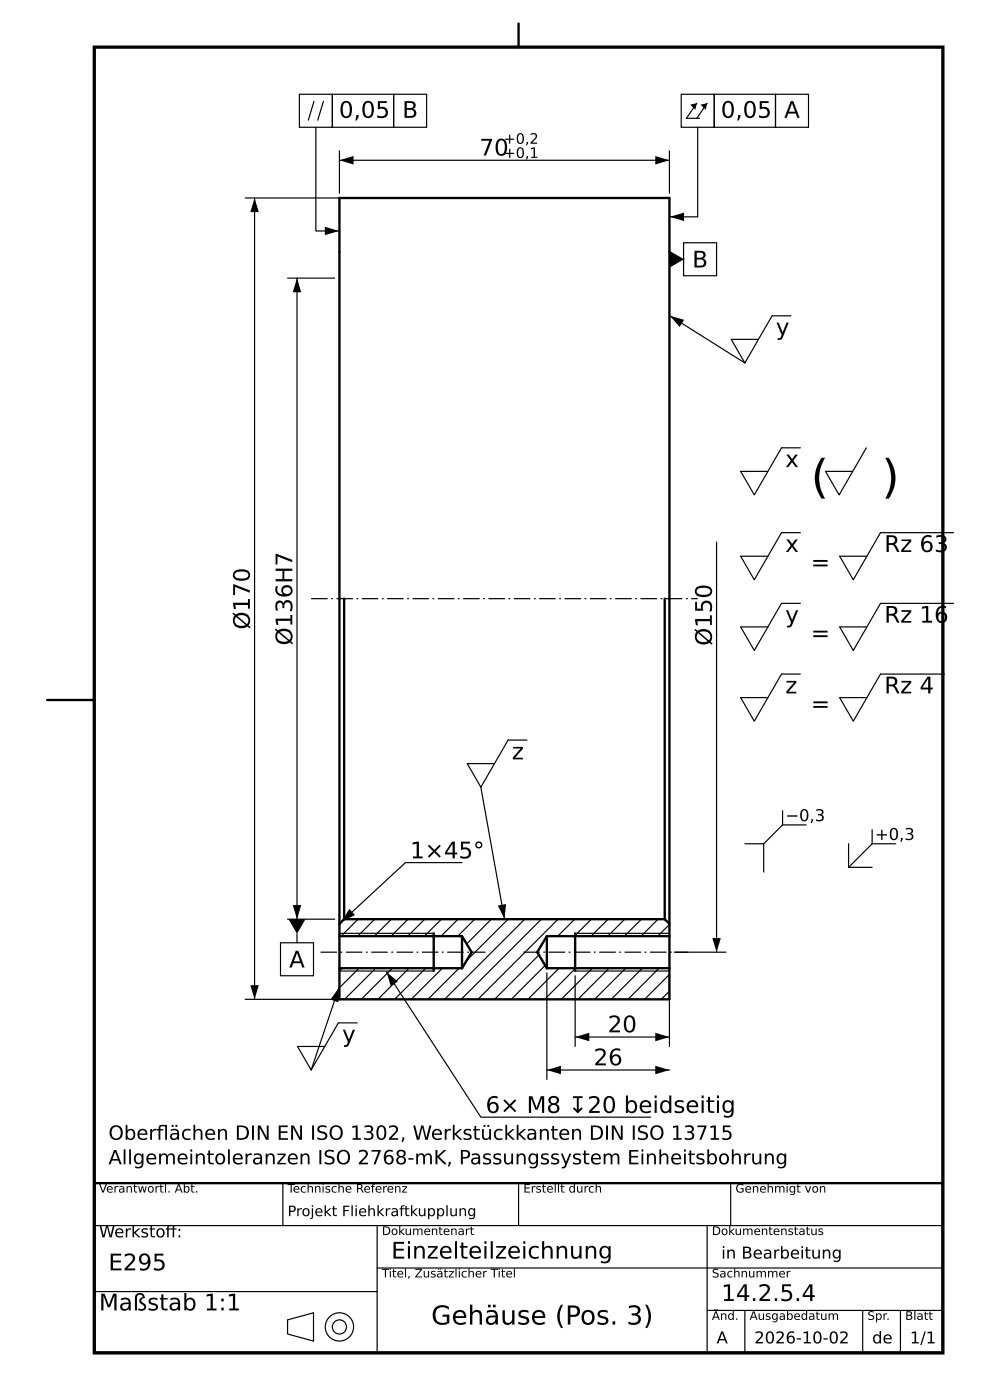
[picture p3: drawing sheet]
<svg xmlns="http://www.w3.org/2000/svg" width="210mm" height="297mm" viewBox="0 0 210 297" stroke-linecap="round" stroke-linejoin="round" font-family="sans-serif">
<path d="M20 10h180v277h-180z" fill="none" stroke="#000" stroke-width=".7" stroke-linecap="butt"/>
<g fill="#000">
<path d="M72 34l3-.9v1.8zM139 33.1l3 .9-3 .9zM146.4 22.2l1.4-.3-.3 1.4zM148.6 22.2l1.4-.3-.3 1.4zM54 42l.9 3h-1.8zM63 59l.9 3h-1.8zM68.9 48.1l3 .9-3 .9zM142 53.2l3.1 1.8-3.1 1.8zM142.1 46l3-.9v1.8zM142.1 67l3 .8-.9 1.6zM62.1 192h1.8l-.9 3zM61.2 195h3.6l-1.8 3.1z"/>
<path d="M74.1 192.8l1.2 1.3-2.8 1.4zM105.6 192.1l1.8-.3-.4 3.1zM53.1 209h1.8l-.9 3zM71.9 209.5l-.1 3.1-1.7-.5zM82 206.2l2.4 2-1.5 1zM151.1 199h1.8l-.9 3zM116 227l3-.9v1.8zM122 220l3-.9v1.8zM139 219.1l3 .9-3 .9zM139 226.1l3 .9-3 .9z"/>
</g>
<g fill="none" stroke="#000" stroke-width=".25">
<path d="M63.5 20h7v7h-7zM66.6 21.5l-1.2 4M67 27v22h4.9M68.6 21.5l-1.2 4M70.5 20h13v7h-13zM72 32v9M72 34h70M83.5 20h7v7h-7zM142 32v9M144.5 20h7v7h-7zM147.8 21.9l-2.2 3.2h2.8M148 27v19h-5.9"/>
<path d="M150 21.9l-2.2 3.2M151.5 20h13v7h-13zM164.5 20h7v7h-7zM52 42h29M54 42v170M61 59h10M63 59v136M145 51.5h7v7h-7zM145 55h.1M142.1 67l15.9 10M167.8 67h-4l-5.8 10-2.9-5h5.8M169.8 95h-4l-5.8 10-2.9-5h5.8"/>
<path d="M183.8 95l-5.8 10-2.9-5h5.8M152 115v87M169.8 113h-4l-5.8 10-2.9-5h5.8M202.3 113h-15.5l-5.8 10-2.9-5h5.8M169.8 128h-4l-5.8 10-2.9-5h5.8M202.3 128h-15.5l-5.8 10-2.9-5h5.8M111.8 157h-4l-5.8 10-2.9-5h5.8M169.8 143h-4l-5.8 10-2.9-5h5.8M200.4 143h-13.6l-5.8 10-2.9-5h5.8M102 167l5 27.9M158 179h4M162 179v6"/>
<path d="M166 175l-4 4M166 175h5M166 172v3M180 179v5M185 179h5M185 179l-5 5M185 176v3M61 195h10M63 198.1v1.9M72 198h20M76 195l-3.6 3.6M79.5 195l-3.6 3.6"/>
<path d="M83 195l-3.6 3.6M86.6 195l-3.6 3.6M90.1 195l-3.6 3.6M93.6 195l-3.6 3.6M97.2 195l-3.6 3.6M98 183h-12l-13.5 12.5M100.7 195l-3.6 3.6M104.2 195l-5.2 5.2M107.8 195l-8.9 8.8M111.3 195l-17 17M114.8 195l-17 17M118.4 195l-17 17"/>
<path d="M121.9 195l-3.6 3.6M122 198h20M125.4 195l-3.6 3.6M129 195l-3.6 3.6M132.5 195l-3.6 3.6M136.1 195l-3.6 3.6M139.6 195l-3.6 3.6M142 196.1l-2.5 2.5M180 184h5M52 212h29M59.5 200h7v7h-7zM71.9 209.5l-5.9 17.5"/>
<path d="M72.6 205.4l-.6 .6h20M75.8 217h-4l-5.8 10-2.9-5h5.8M76.2 205.4l-4.2 4.2M79.7 205.4l-6.6 6.6M82 206.2l20 30.8h36M83.2 205.4l-6.6 6.6M86.8 205.4l-6.6 6.6M90.3 205.4l-6.6 6.6M93.8 205.4l-6.6 6.6M97.4 205.4l-6.6 6.6M114.3 202.6l-9.4 9.4M115.6 204.8l-7.2 7.2"/>
<path d="M116 206.4v22.6M118.6 205.4l-6.6 6.6M122 206h20M122 207v15M122.1 205.4l-6.6 6.6M125.7 205.4l-6.6 6.6M129.2 205.4l-6.6 6.6M132.7 205.4l-6.6 6.6M136.3 205.4l-6.6 6.6M139.8 205.4l-6.6 6.6M142 210.3l-1.7 1.7M142 206.7l-5.3 5.3"/>
<path d="M142 207v15M143 202h11M116 227h26M122 220h20M60 251v9M110 251v9M155 251v9M20 260h180M20 274h60M80 269h120M80 260v27M150 260v27"/>
<path d="M150 278h50M158 278v9M183 278v9M191 278v9M61 280l5.5-1.5v6l-5.5-1.5z"/>
<circle cx="72" cy="281.5" r="3"/>
<circle cx="72" cy="281.5" r="1.5"/>
</g>
<g fill="none" stroke="#000" stroke-width=".5">
<path d="M110 5v5M73 127v68M141 127v68M10 148.5h10M72 196v-154h70v154M72 198.6v6.8M72 196v2.6M72 198.6h26M73 195h68M73 195l-1 1M92 198v8M98 198.6l2 3.4-2 3.4"/>
<path d="M98 198.6v6.8M116 198.6h26M116 198.6l-2 3.4 2 3.4M116 198.6v6.8M122 198v8M141 195l1 1M142 198.6v6.8M142 196v2.6M72 205.4v6.6h70v-6.6M72 205.4h26M116 205.4h26M20 251h180v36h-180z"/>
</g>
<path d="M66 127h82M68 202h35M111 202h35" fill="none" stroke="#000" stroke-width=".25" stroke-dasharray="3.5 .7 .4 .7" stroke-linecap="butt"/>
<g font-size="9.7">
<text x="172" y="104.5">(</text>
<text x="187" y="104.5">)</text>
</g>
<text font-size="5.6" x="91.5" y="281">Gehäuse (Pos. 3)</text>
<g font-size="4.9">
<text x="71.9" y="25">0,05</text>
<text x="85.3" y="25">B</text>
<text x="152.9" y="25">0,05</text>
<text x="166.3" y="25">A</text>
<text x="101.7" y="33">70</text>
<text x="146.8" y="56.8">B</text>
<text x="164.6" y="71.1">y</text>
<text x="166.6" y="99.1">x</text>
<text x="166.6" y="117.1">x</text>
<text x="187.6" y="117.1">Rz 63</text>
<text x="172" y="121">=</text>
<text x="53" y="133.5" transform="rotate(-90 53 133.5)">Ø170</text>
<text x="62" y="136.9" transform="rotate(-90 62 136.9)">Ø136H7</text>
<text x="151" y="137" transform="rotate(-90 151 137)">Ø150</text>
<text x="166.6" y="132.1">y</text>
<text x="172" y="136">=</text>
<text x="187.6" y="132.1">Rz 16</text>
<text x="166.6" y="147.1">z</text>
<text x="187.6" y="147.1">Rz 4</text>
<text x="172" y="151">=</text>
<text x="108.6" y="161.1">z</text>
<text x="87" y="182.1">1×45°</text>
<text x="61.3" y="205.3">A</text>
<text x="72.6" y="221.1">y</text>
<text x="128.9" y="219">20</text>
<text x="125.9" y="226">26</text>
<text x="103" y="236.1">6× M8 ↧20 beidseitig</text>
<text x="23" y="269.5">E295</text>
<text x="83" y="267">Einzelteilzeichnung</text>
<text x="21" y="278">Maßstab 1:1</text>
<text x="153" y="276">14.2.5.4</text>
</g>
<g font-size="4.2">
<text x="23" y="241.8">Oberfächen DIN EN ISO 1302, Werkstückkanten DIN ISO 13715</text>
<text x="33.2" y="241.8">l</text>
<text x="23" y="247">Allgemeintoleranzen ISO 2768-mK, Passungssystem Einheitsbohrung</text>
</g>
<g font-size="3.5">
<text x="166.6" y="174.2">−0,3</text>
<text x="185.6" y="178.2">+0,3</text>
<text x="21" y="262.5">Werkstof:</text>
<text x="35.1" y="262.5">f</text>
<text x="153" y="267">in Bearbeitung</text>
<text x="152" y="285">A</text>
<text x="160" y="285">2026-10-02</text>
<text x="185" y="285">de</text>
<text x="193" y="285">1/1</text>
</g>
<g font-size="3.1">
<text x="106.8" y="30.5">+0,2</text>
<text x="106.8" y="33.5">+0,1</text>
<text x="61" y="258">Projekt Fliehkraftkupplung</text>
</g>
<g font-size="2.5">
<text x="21" y="253">Verantwortl. Abt.</text>
<text x="61" y="253">Technische Referenz</text>
<text x="111" y="253">Erstellt durch</text>
<text x="156" y="253">Genehmigt von</text>
<text x="81" y="262">Dokumentenart</text>
<text x="151" y="262">Dokumentenstatus</text>
<text x="81" y="271">Titel, Zusätzlicher Titel</text>
<text x="151" y="271">Sachnummer</text>
<text x="151" y="280">Änd.</text>
<text x="159" y="280">Ausgabedatum</text>
<text x="184" y="280">Spr.</text>
<text x="192" y="280">Blatt</text>
</g>
</svg>
